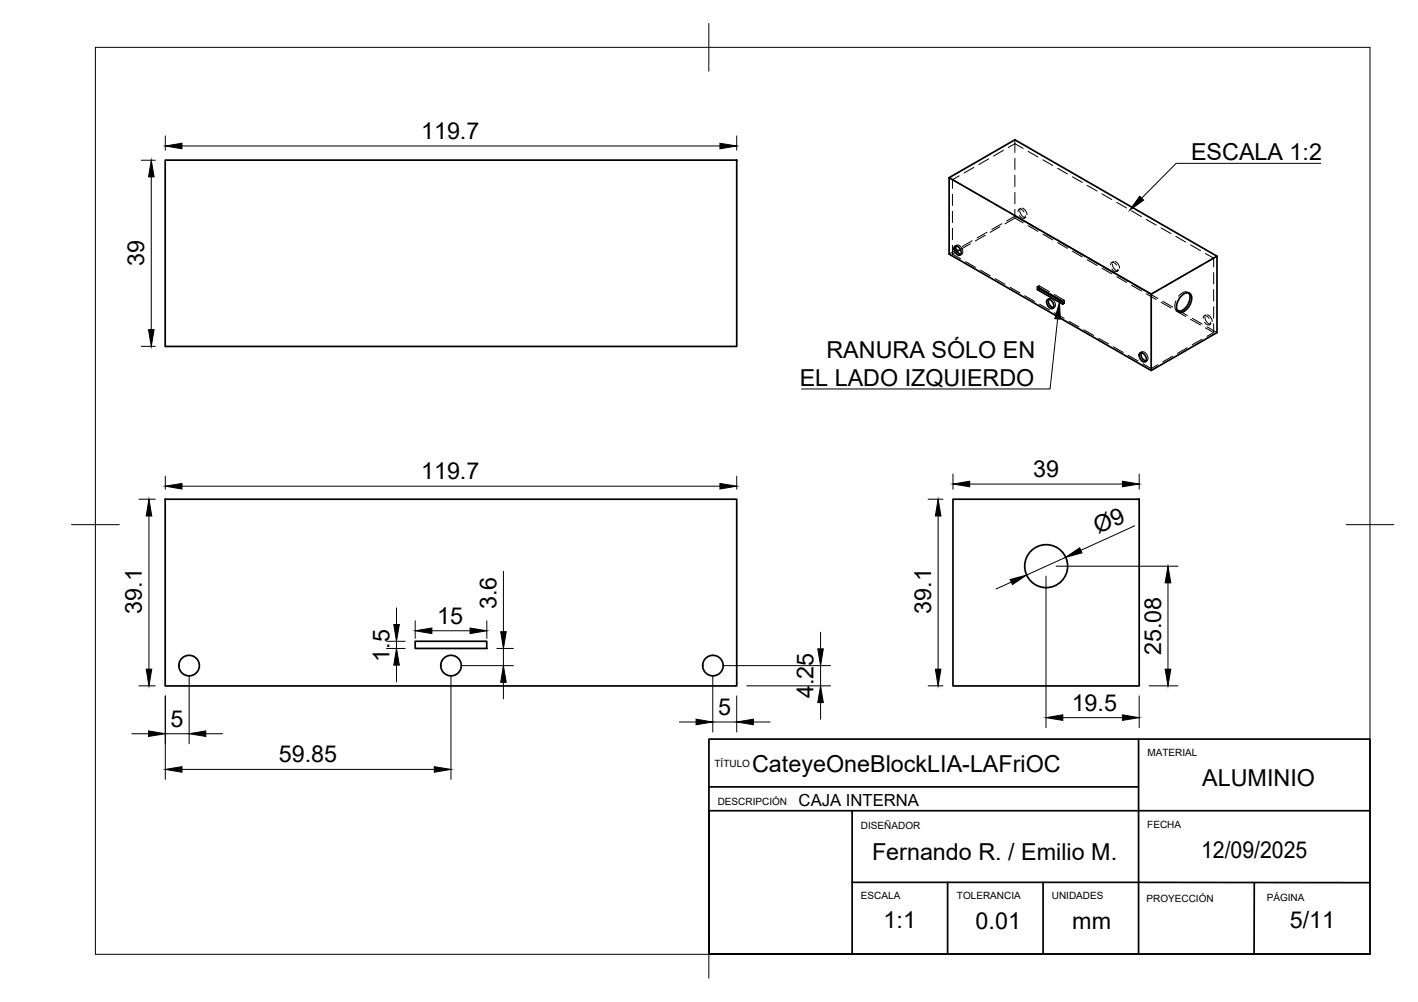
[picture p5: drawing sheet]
<svg xmlns="http://www.w3.org/2000/svg" width="297mm" height="210mm" viewBox="0 0 297 210" stroke-linecap="round" stroke-linejoin="round" font-family="sans-serif">
<!-- layer: Visible -->
<g fill="none" stroke="#000" stroke-width=".36">
<path d="M34.6 33.5h119.7v39.1h-119.7zM198.8 37.2l13.8-7.9 42.3 24.4v16l-13.7 7.9-42.4-24.4v-16l42.4 24.4v16M200.1 51.6a1.23 1.23 0 0 1 1 1.8 1.23 1.23 0 0 1-1-1.8zM200.3 51.5a1.42 1.42 0 0 0 1 1.8M201.2 52.3l-.8 .4M254.9 53.7l-13.7 7.9M217.7 60.5l-.4 .2v-.6l5.3 3v.6l-5.3-3M217.7 60.3v.2M217.7 60.5l4.9 2.8M219.5 62.7a1.23 1.23 0 0 1 1 1.9 1.23 1.23 0 0 1-1-1.9zM219.7 62.7a1.42 1.42 0 0 0 1 1.7M238.8 73.9a1.23 1.23 0 0 1 1.1 1.9 1.23 1.23 0 0 1-1.1-1.9z"/>
<path d="M239.1 73.9a1.42 1.42 0 0 0 1 1.7M247.6 61.8a1.13 1.13 0 0 1 1.6-.4 1.13 1.13 0 0 1 .4 1.6 3 3 0 0 1-2.4 2.4 1.41 1.41 0 0 1-.5-2.2zM249 61.3a2.8 2.8 0 0 1-1.2 3.6l-1 .3M34.6 104.6h119.7v39.1h-119.7zM199.6 104.6h39v39.1h-39zM87 134.3h15v1.5h-15z"/>
<circle cx="219.1" cy="118.6" r="4.5"/>
<circle cx="39.6" cy="139.4" r="2.15"/>
<circle cx="94.5" cy="139.4" r="2.15"/>
<circle cx="149.3" cy="139.4" r="2.15"/>
</g>
<!-- layer: Hidden -->
<g fill="none" stroke="#000" stroke-width=".21">
<path d="M199.5 37.6l1.8 1M199.5 37.6v1.9M200.9 36.8l-1.4 .8M202.3 39.2l2 1.2M204 35.1l-2.1 1.2M207.1 33.3l-2.1 1.2M210.2 31.5l-2.1 1.2M211.2 30.9l1.4-.8 1.7 1M212.6 29.3v2.6M212.6 33.1v2.4M212.6 36.7v2.4M215.3 31.7l2.1 1.2"/>
<path d="M218.5 33.5l2 1.2M221.6 35.3l2 1.1M224.6 37l2.1 1.2M227.7 38.8l2.1 1.2M199.5 53.2l1.8 1M199.5 40.7v2.3M199.5 44.3v2.3M199.5 47.8v2.4M199.5 51.4v1.8M200.3 51.5a.76 .76 0 0 1 1.2 .5 .76 .76 0 0 1-.2 1.3M200.4 51.4l-.4 .2M200.4 52.7l-.9 .5"/>
<path d="M200.6 52.2l-1.8 1M201.5 53.2l-.4 .2M202.3 54.8l2 1.2M203.3 51.1l-2.1 1.2M203.6 50.4l-2 1.2M205.4 41l2 1.2M205.4 56.6l2 1.2M206.4 49.3l-2.1 1.2M206.8 48.7l-2.1 1.1M208.5 42.8l2 1.2M208.5 58.4l2 1.2M209.5 47.5l-2.1 1.2"/>
<path d="M209.8 46.9l-2 1.2M210.9 46.3l1.7-1 2.1 1.2M211.6 44.6l2 1.2M212.6 45.7l-2.1 1.2M212.6 40.3v2.4M212.6 43.9v1.8M212.6 45.7l1.7 1M213.3 44.3a.53 .53 0 0 1 .3-.5 .53 .53 0 0 1 .7 .3l.2 .3M213.6 45.2a.63 .63 0 0 0 .5 .5 .63 .63 0 0 0 .7-.4v-.1M213.6 44.1v.1a1.57 1.57 0 0 0 1 1.3M213.8 43.6l-.3 .2M214.2 43.6a1.58 1.58 0 0 1 .9 1.4"/>
<path d="M214.7 46.4l2 1.2M214.9 45.5l-.3 .2M215.3 47.3l2.1 1.2M215.7 47.1l2.1 1.2M217.7 59.9l-.4 .2M217.7 59.9l2.1 1.2M217.7 59.9v.4M217.8 48.1l2 1.2M218.5 49.1l2 1.1M218.8 48.8l2.1 1.3M220.9 49.9l2 1.2M221.6 50.8l2 1.2"/>
<path d="M221.9 50.6l2.1 1.2M223.9 51.7l2.1 1.2M224.6 52.6l2.1 1.2M225 52.4l2.1 1.2M227 53.5l2.1 1.2M227.7 54.4l2.1 1.2M228.1 54.2l2.1 1.2M230.1 55.3l2.1 1.2M230.8 40.6l2.1 1.2M230.8 56.2l2.1 1.2M231.2 56l2.1 1.2M232.7 55.5a.52 .52 0 0 1 .4-.6 .52 .52 0 0 1 .6 .4l.2 .2"/>
<path d="M232.9 56.3a.63 .63 0 0 0 .6 .6 .63 .63 0 0 0 .7-.4v-.1M233 55.3v.1a1.57 1.57 0 0 0 1 1.3M233.2 57.1l2.1 1.1M233.2 54.8l-.3 .2M233.6 54.8a1.58 1.58 0 0 1 .9 1.4M233.9 42.4l2.1 1.2M233.9 58l2.1 1.2M234.3 57.8l2 1.2M234.3 56.7l-.3 .2M236.3 58.8l2.1 1.2M237 44.2l2.1 1.2M237 59.8l2.1 1.2"/>
<path d="M237.4 59.6l2 1.1M240.1 46l2.1 1.2M243.2 47.7l2.1 1.2M245.6 59l-2 1.2M246.3 49.5l2.1 1.2M248.7 57.2l-2 1.3M249.4 51.3l2.1 1.2M251.8 55.5l-2.1 1.2M252.5 53.1l1.7 1M254.2 54.1v1.8M254.2 57.1v2.4M254.2 54.1l-1.4 .8"/>
<path d="M211.6 60.2l2 1.2M214.7 61.9l2 1.2M217.8 63.7l2 1.2M219.6 62.7a.94 .94 0 0 1 1.4 .8 .62 .62 0 0 1-.3 1M219.8 62.5l-.4 .3M220.9 61.7l2.1 1.2M220.9 65.5l2 1.2M220.9 64.4l-.4 .2M222.6 63.3l.4 .2M223 62.9l-.4 .2M223 63.5l-.4 .2M223 62.9v.6"/>
<path d="M223.9 67.3l2.1 1.2M227 69.1l2.1 1.2M230.1 70.9l2.1 1.1M233.2 72.6l2.1 1.2M236.3 74.4l2.1 1.2M239 73.9a.94 .94 0 0 1 1.4 .8 .59 .59 0 0 1-.3 .9M239.2 73.7l-.4 .2M239.4 60.6l1.8 1 1.3-.8M239.4 76.2l1.8 1 1.3-.8M240.1 61.5l2.1 1.2M240.3 75.6l-.4 .2M240.5 61.3l2 1.2"/>
<path d="M243.2 63.3l2.1 1.2M243.6 63.1l2 1.2M245.6 74.6l-2 1.2M246.3 63.1a1.56 1.56 0 0 0 .4 2.1M246.3 65.1l2.1 1.2M246.5 65.1l.4 .2M246.7 64.9l2 1.2M248.7 72.8l-2 1.2M248.8 61.2l.4 .2M249 61.4a1.5 1.5 0 0 0-2.1 .7M249.4 66.9l2.1 1.2M249.8 66.7l2 1.2"/>
<path d="M251.8 71l-2.1 1.2M252.1 66.7a.52 .52 0 0 1 .3-.6 .52 .52 0 0 1 .6 .3l.3 .3M252.3 67.5a.69 .69 0 0 0 .5 .5 .69 .69 0 0 0 .7-.2l.1-.2M252.4 66.5a1.56 1.56 0 0 0 1 1.4M252.5 68.7l1.7 1M252.6 66l-.3 .2M252.9 68.5l2 1.2M252.9 65.9a1.51 1.51 0 0 1 1 1.4M253.7 67.8l-.4 .2M254.2 60.7v2.4M254.2 64.3v2.3M254.2 67.8v1.9"/>
<path d="M254.2 69.7l-1.4 .8"/>
</g>
<!-- layer: BORDER -->
<path d="M20 9.9h267v190h-267zM148.5 4.9v10M15 109.9h10M282 109.9h10M148.5 194.9v10" fill="none" stroke="#000" stroke-width=".21"/>
<!-- layer: TITLEBLOCK -->
<path d="M148.5 154.8h138.5v45h-138.5zM238.5 154.8v45M148.5 169.8h30v30h-30zM148.5 164.8h90M178.5 169.8h108.5M178.5 184.8l108.5 .1M198.5 184.8v15M218.5 184.8v15M262.7 184.9v15" fill="none" stroke="#000" stroke-width=".36"/>
<!-- layer: FD_Dimensions -->
<g fill="none" stroke="#000" stroke-width=".21">
<path d="M29.6 33.6h2.9M31.7 37.1v32M34.6 28.5v3M38.1 30.6h112.7M154.3 28.5v3M29.6 72.6h2.9M34.6 99.8v2.7M154.3 99.8v2.7M199.6 99.3v3.2M238.6 99.3v3.2M29.1 104.6h3.4M31.2 108.1v32.1"/>
<path d="M38.1 101.8h112.7M105.5 119.7v12.6M194.4 104.6h3.1M196.5 108.1v32.1M203.1 101.4h32M221.2 118.6h25.6M223.2 116.7l-8.2 3.8M237.7 110.1l-11.3 5.2M81 135.8h3.9M81 134.3h3.9M83.1 127.3v3.5M83.1 134.3v1.5"/>
<path d="M83.1 139.3v3.5M87 130v3.7M90.5 132.1h8M96.6 139.4h10.9M102 130v3.7M104.1 135.8h3.4M105.5 135.8v3.6M151.4 139.4h22.6M171.9 132.4v3.5M171.9 139.4v4.3M211.9 121.9l-3.2 1.5M219.1 120.7v31.7"/>
<path d="M244.7 122.1v18.1M27.6 153.7h3.5M29.1 143.7h3.4M34.6 145.8v17.5M34.6 153.7h5M39.6 141.5v14.3M43.1 153.7h3.5M94.5 141.5v21.8M105.5 142.9v3.5M142.3 151.2h3.5M149.3 141.5v11.8M149.3 151.2h5"/>
<path d="M154.3 145.8v7.5M156.4 143.7h17.6M157.8 151.2h3.5M171.9 147.2v3.5M194.4 143.7h3.1M222.6 150.3h12.5M238.6 145.8v6.6M240.7 143.7h6.1M38.1 161.2h52.9"/>
</g>
<g fill="#000" stroke="#000" stroke-width=".21">
<path d="M31.7 33.6l.6 3.5h-1.2zM34.6 30.6l3.5-.6v1.2zM150.8 30l3.5 .6-3.5 .6zM31.1 69.1h1.2l-.6 3.5zM31.2 104.6l.6 3.5h-1.2zM34.6 101.8l3.5-.5v1.1zM150.8 101.3l3.5 .5-3.5 .6zM196.5 104.6l.6 3.5h-1.2zM199.6 101.4l3.5-.6v1.2zM223.2 116.7l3-1.9 .5 1zM235.1 100.8l3.5 .6-3.5 .6zM82.5 130.8h1.2l-.6 3.5z"/>
<path d="M83.1 135.8l.6 3.5h-1.2zM87 132.1l3.5-.5v1.1zM98.5 131.6l3.5 .5-3.5 .6zM104.9 132.3h1.1l-.5 3.5zM171.3 135.9h1.2l-.6 3.5zM211.6 121.4l3.4-.9-2.9 2zM244.7 118.6l.6 3.5h-1.2zM30.6 140.2h1.2l-.6 3.5zM31.1 153.1l3.5 .6-3.5 .6zM39.6 153.7l3.5-.6v1.2zM105.5 139.4l.5 3.5h-1.1zM145.8 150.7l3.5 .5-3.5 .6z"/>
<path d="M154.3 151.2l3.5-.5v1.1zM171.9 143.7l.6 3.5h-1.2zM195.9 140.2h1.2l-.6 3.5zM219.1 150.3l3.5-.6v1.2zM235.1 149.7l3.5 .6-3.5 .6zM244.1 140.2h1.2l-.6 3.5zM34.6 161.2l3.5-.6v1.2zM91 160.6l3.5 .6-3.5 .6z"/>
</g>
<!-- layer: Leaders -->
<path d="M238.7 41.1l.9 .8-2.9 2.1zM221.9 63.3l.2 3.6-1.1-.1z" fill="#000" stroke="#000" stroke-width=".21"/>
<path d="M276.7 34.2h-30.3l-7.2 7.3M221.6 66.8l-1.6 14.7h-52.1" fill="none" stroke="#000" stroke-width=".21"/>
<g font-size="4.9">
<text x="88.2" y="29.1">119.7</text>
<text x="249.5" y="33.5">ESCALA 1:2</text>
<text x="30.2" y="55.8" transform="rotate(-90 30.2 55.8)">39</text>
<text x="173.1" y="74.9">RANURA SÓLO EN</text>
<text x="167.5" y="80.8">EL LADO IZQUIERDO</text>
<text x="88.2" y="100.4">119.7</text>
<text x="216.4" y="99.9">39</text>
<text x="230" y="111.9" transform="rotate(-25 230 111.9)">Ø9</text>
<text x="29.7" y="128.5" transform="rotate(-90 29.7 128.5)">39.1</text>
<text x="91.6" y="130.7">15</text>
<text x="104" y="127.6" transform="rotate(-90 104 127.6)">3.6</text>
<text x="195.1" y="128.5" transform="rotate(-90 195.1 128.5)">39.1</text>
<text x="243.2" y="137.2" transform="rotate(-90 243.2 137.2)">25.08</text>
<text x="81.6" y="138.7" transform="rotate(-90 81.6 138.7)">1.5</text>
<text x="150.5" y="149.8">5</text>
<text x="170.4" y="146.3" transform="rotate(-90 170.4 146.3)">4.25</text>
<text x="224.5" y="148.9">19.5</text>
<text x="35.8" y="152.2">5</text>
<text x="58.4" y="159.7">59.85</text>
<text x="157.5" y="161.7">CateyeOneBlockLIA-LAFriOC</text>
<text x="251.8" y="164.8">ALUMINIO</text>
<text x="251.6" y="179.7">12/09/2025</text>
<text x="182.7" y="180.1">Fernando R. / Emilio M.</text>
<text x="185.1" y="194.4">1:1</text>
<text x="204.4" y="194.5">0.01</text>
<text x="224.6" y="194.6">mm</text>
<text x="270.2" y="194.5">5/11</text>
</g>
<text font-size="3.5" x="167.3" y="168.8">CAJA INTERNA</text>
<g font-size="2.1">
<text x="149.7" y="160.6">TÍTULO</text>
<text x="240.3" y="158.3">MATERIAL</text>
<text x="150.3" y="168.7">DESCRIPCIÓN</text>
<text x="180.3" y="173.7">DISEÑADOR</text>
<text x="240.3" y="173.4">FECHA</text>
<text x="180.3" y="188.4">ESCALA</text>
<text x="200.4" y="188.4">TOLERANCIA</text>
<text x="220.3" y="188.4">UNIDADES</text>
<text x="240.2" y="188.9">PROYECCIÓN</text>
<text x="265.3" y="188.7">PÁGINA</text>
</g>
</svg>
